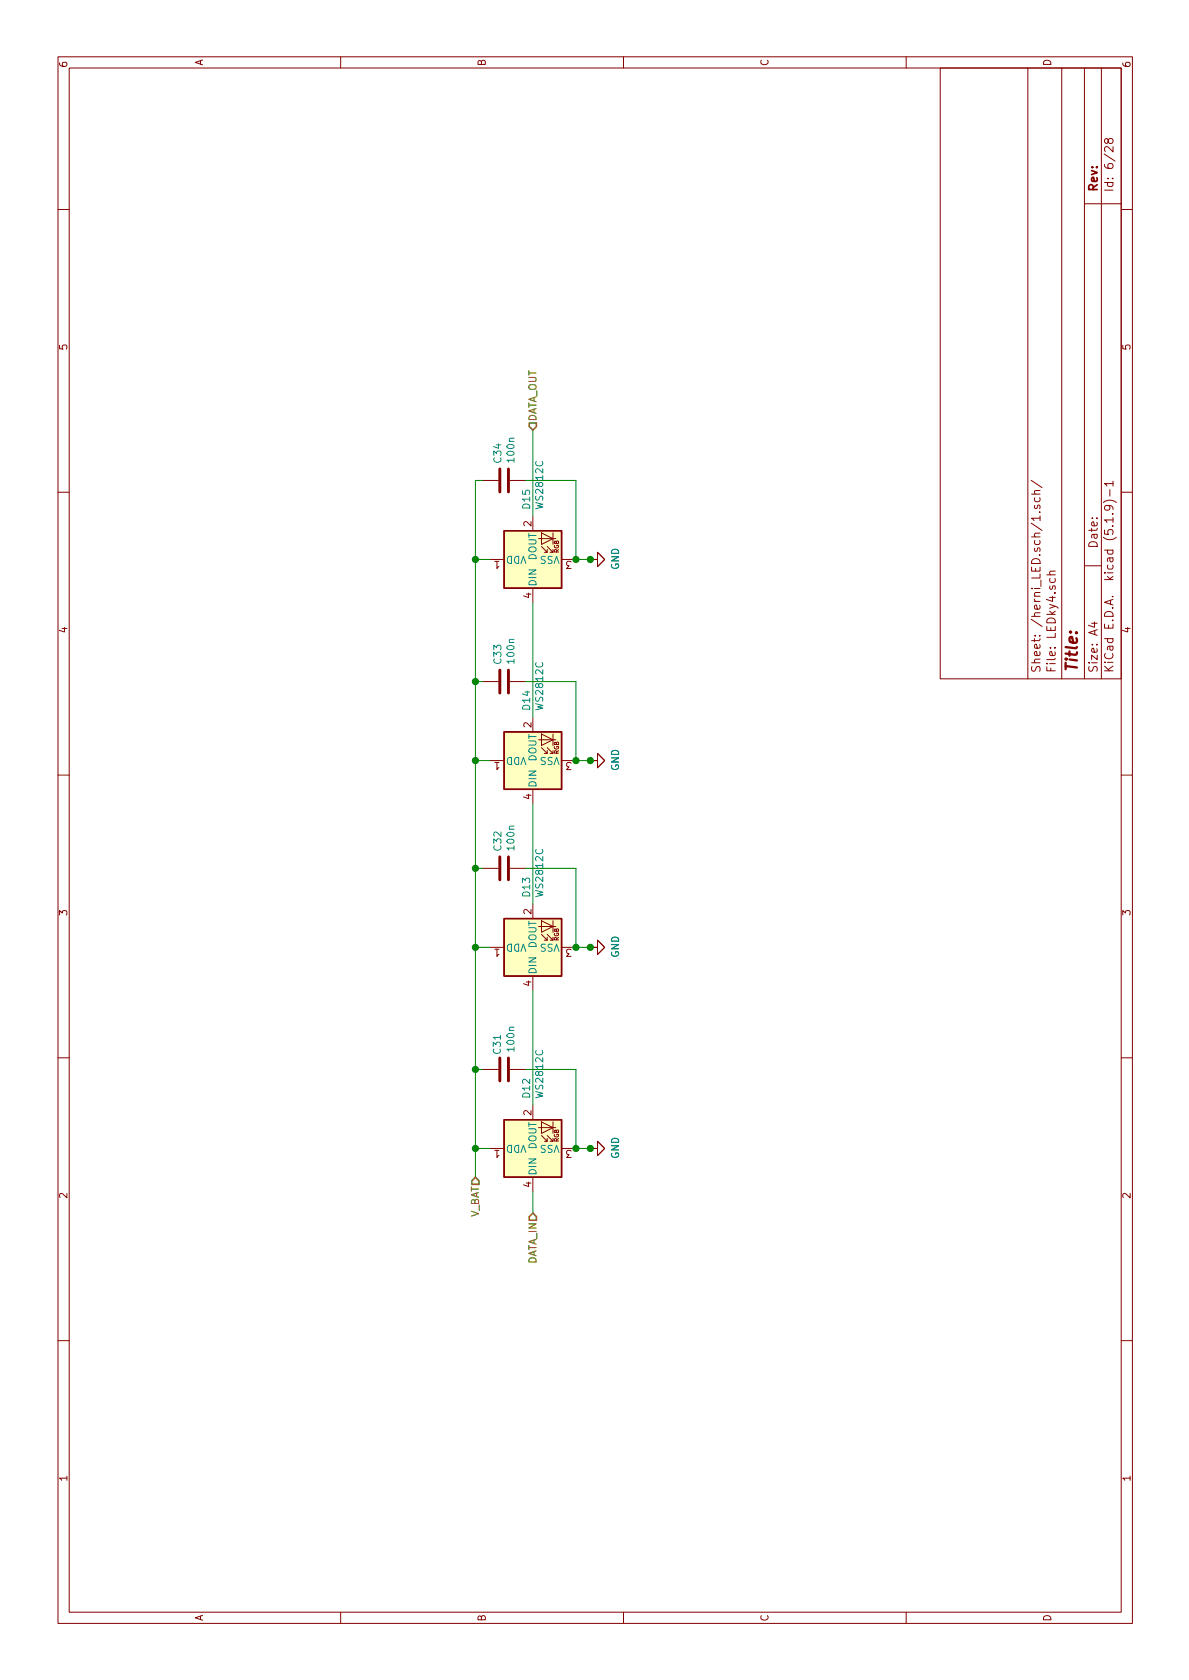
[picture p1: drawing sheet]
<svg xmlns="http://www.w3.org/2000/svg" width="210mm" height="297mm" viewBox="0 0 210 297" stroke-linecap="round" stroke-linejoin="round" font-family="sans-serif">
<g fill="none" stroke="#840000" stroke-width=".18">
<path d="M10.3 10h189.9v277h-189.9zM12.2 12h186.1v273.1h-186.1zM60.2 10v2M110.3 10v2M160.2 10v2M166.3 12h32v108h-32zM181.8 12v108M187.8 12v108M191.8 12v108M194.8 12v108M10.3 37h1.9M191.8 36h6.5"/>
<path d="M196 24.8l.3-.3 .4 .1 .1 .2-.1 .5a.48 .48 0 0 1-.7-.1l-.1-.6-.2-.1-.3 .1a.48 .48 0 0 0 .2 .8l.2-.1 .2-.2M196.8 25.9v1l-1-1-.5 .3v.4l.2 .2M198.3 37h1.9M10.3 87h1.9M85.3 84.9h2.8M86.6 98.9h2.5M90.2 84.9h2.8M94.2 91.3v2.5M95.2 95.2h3.1M95.8 96.6l1 1h-.5M95.8 94.2l2 1-2 1.1zM96.8 96.6l1 1h-.5"/>
<path d="M96.8 97.1v.5M97.8 94.2v2.1M99.3 98.9h2.5M104.4 98.9h1.3v-1.3l1.2 1.3-1.2 1.3v-1.3M182.3 84.9l2 1.3M182.4 87.4h1.5M183 89.4l-.1 .3 .2 .2h.3l.1-.5h.3v.5M183 88l-.1 .4 .3 .3 .6-.1v-.6M183.8 90.6h.1M183.9 86.7l-.9 .1-.1 .3 .2 .3M183.9 91.2v.9M195.1 88.9a1.71 1.71 0 0 1 2.3 0"/>
<path d="M196 89.4h.1a.48 .48 0 0 1 .1 .7l-.2 .1-.6-.1a.48 .48 0 0 1 .1-.7 1.27 1.27 0 0 1 1.2 .2l.1 .5M196.3 86.6v1.1M196.7 90.9h.1M196.8 85.5h-1.5l.5 .4M196.8 85.1v.8M196.8 91.5v.9M198.3 87h1.9M94.2 104v2.5M185.1 101.6h1.5M185.7 102.3l-.1 .4 .3 .3 .6-.1v-.6M186.6 101h-.8a.39 .39 0 0 0-.1 .6M191.8 100h3"/>
<path d="M193 110.2h1M193.5 110v.9l-1-.3M10.3 137h1.9M85.3 120.5h2.8M86.6 134.5h2.5M90.2 120.5h2.8M94.2 126.9v2.5M94.2 139.6v2.5M95.2 130.8h3.1M95.8 132.2l1 1h-.5M95.8 129.8l2 1-2 1zM96.8 132.2l1 1h-.5"/>
<path d="M96.8 132.7v.5M97.8 129.8v2M99.3 134.5h2.5M104.4 134.5h1.3v-1.3l1.2 1.3-1.2 1.2v-1.2M198.3 137h1.9M85.3 153.5h2.8M90.2 153.5h2.8M94.2 159.9v2.5M86.6 167.5h2.5M94.2 172.6v2.5M95.2 163.8h3.1M95.8 165.2l1 1h-.5"/>
<path d="M95.8 162.8l2 1-2 1zM96.8 165.2l1 1h-.5M96.8 165.7v.5M97.8 162.8v2M99.3 167.5h2.5M104.4 167.5h1.3v-1.3l1.2 1.3-1.2 1.3v-1.3M10.3 187h1.9M85.3 189.1h2.8M90.2 189.1h2.8M94.2 195.4v2.6M95.2 199.4h3.1M95.8 198.4l2 1-2 1z"/>
<path d="M97.8 198.4v2M198.3 187h1.9M86.6 203.1h2.5M94.2 208.1v2.6M95.8 200.8l1 1h-.5M96.8 200.8l1 1h-.5M96.8 201.3v.5M99.3 203.1h2.5M104.4 203.1h1.3v-1.3l1.2 1.3-1.2 1.2v-1.2M10.3 237h1.9M198.3 237h1.9M60.2 285.1v1.9"/>
<path d="M110.3 285.1v1.9M160.2 285.1v1.9"/>
</g>
<path d="M88.4 82.9v4.1M89.9 82.9v4.1M88.4 118.5v4M89.9 118.5v4M88.4 151.5v4.1M89.9 151.5v4.1M88.4 187.1v4M89.9 187.1v4" fill="none" stroke="#840000" stroke-width=".51"/>
<g fill="#ffffc2" stroke="#ffffc2" stroke-width=".18">
<path d="M89.1 93.8h10.2v10.2h-10.2z"/>
<path d="M89.1 162.4h10.2v10.2h-10.2z"/>
<path d="M89.1 198h10.2v10.1h-10.2z"/>
<path d="M89.1 129.4h10.2v10.2h-10.2z"/>
</g>
<path d="M89.1 93.8h10.2v10.2h-10.2zM89.1 129.4h10.2v10.2h-10.2zM89.1 162.4h10.2v10.2h-10.2zM89.1 198h10.2v10.1h-10.2z" fill="none" stroke="#840000" stroke-width=".25"/>
<g fill="none" stroke="#008400" stroke-width=".18">
<path d="M94.2 76.1v15.2M84.1 98.9h2.5M85.3 84.9h-1.2v123.2M93 84.9h8.8v14h2.6M94.2 106.5v20.4M84.1 134.5h2.5M84.1 120.5h1.2M93 120.5h8.8v14h2.6M84.1 153.5h1.2M93 153.5h8.8v14h2.6M94.2 142.1v17.8M84.1 167.5h2.5"/>
<path d="M94.2 175.1v20.3M84.1 189.1h1.2M93 189.1h8.8v14h2.6M84.1 203.1h2.5M94.2 210.7v3.8"/>
</g>
<path d="M93.6 74.8h1.3v.6l-.7 .7-.6-.7zM83.4 208.8l.7-.7 .6 .7v.6h-1.3zM93.6 215.1l.6-.6 .7 .6v.7h-1.3z" fill="none" stroke="#848400" stroke-width=".25"/>
<g fill="#008400" stroke="#008400" stroke-width=".25">
<circle cx="104.4" cy="134.5" r=".51"/>
<circle cx="104.4" cy="167.5" r=".51"/>
<circle cx="104.4" cy="98.9" r=".51"/>
<circle cx="104.4" cy="203.1" r=".51"/>
<circle cx="84.1" cy="134.5" r=".51"/>
<circle cx="101.8" cy="203.1" r=".51"/>
<circle cx="84.1" cy="203.1" r=".51"/>
<circle cx="84.1" cy="120.5" r=".51"/>
<circle cx="84.1" cy="153.5" r=".51"/>
<circle cx="84.1" cy="189.1" r=".51"/>
<circle cx="101.8" cy="167.5" r=".51"/>
<circle cx="84.1" cy="98.9" r=".51"/>
<circle cx="84.1" cy="167.5" r=".51"/>
<circle cx="101.8" cy="98.9" r=".51"/>
<circle cx="101.8" cy="134.5" r=".51"/>
</g>
<text font-size="2.8" fill="#840000" x="190.5" y="119" transform="rotate(-90 190.5 119)">Title:</text>
<g font-size="2.1" fill="#840000">
<text x="194.1" y="34" transform="rotate(-90 194.1 34)">Rev:</text>
<text x="196.9" y="34" transform="rotate(-90 196.9 34)">Id: 6/28</text>
<text x="194.1" y="97" transform="rotate(-90 194.1 97)">Date:</text>
<text x="184" y="119" transform="rotate(-90 184 119)">Sheet: /herni_LED.sch/1.sch/</text>
<text x="186.7" y="119" transform="rotate(-90 186.7 119)">File: LEDky4.sch</text>
<text x="194.1" y="119" transform="rotate(-90 194.1 119)">Size: A4</text>
<text x="196.9" y="119" transform="rotate(-90 196.9 119)">KiCad E.D.A. kicad (5.1.9)-1</text>
</g>
<g font-size="1.8" fill="#840000">
<text x="35.9" y="11.7" transform="rotate(-90 35.9 11.7)">A</text>
<text x="85.9" y="11.7" transform="rotate(-90 85.9 11.7)">B</text>
<text x="135.9" y="11.7" transform="rotate(-90 135.9 11.7)">C</text>
<text x="185.9" y="11.7" transform="rotate(-90 185.9 11.7)">D</text>
<text x="11.9" y="12.1" transform="rotate(-90 11.9 12.1)">6</text>
<text x="199.9" y="12.1" transform="rotate(-90 199.9 12.1)">6</text>
<text x="11.9" y="62" transform="rotate(-90 11.9 62)">5</text>
<text x="199.9" y="62" transform="rotate(-90 199.9 62)">5</text>
<text x="94" y="93.1" transform="rotate(-90 94 93.1)">2</text>
<text x="88.4" y="99.2" transform="rotate(180 88.4 99.2)">1</text>
<text x="101.1" y="99.2" transform="rotate(180 101.1 99.2)">3</text>
<text x="94" y="105.8" transform="rotate(-90 94 105.8)">4</text>
<text x="11.9" y="112.1" transform="rotate(-90 11.9 112.1)">4</text>
<text x="199.9" y="112.1" transform="rotate(-90 199.9 112.1)">4</text>
<text x="94" y="128.6" transform="rotate(-90 94 128.6)">2</text>
<text x="88.4" y="134.7" transform="rotate(180 88.4 134.7)">1</text>
<text x="101.1" y="134.7" transform="rotate(180 101.1 134.7)">3</text>
<text x="94" y="141.3" transform="rotate(-90 94 141.3)">4</text>
<text x="94" y="161.6" transform="rotate(-90 94 161.6)">2</text>
<text x="11.9" y="162" transform="rotate(-90 11.9 162)">3</text>
<text x="88.4" y="167.8" transform="rotate(180 88.4 167.8)">1</text>
<text x="101.1" y="167.8" transform="rotate(180 101.1 167.8)">3</text>
<text x="199.9" y="162" transform="rotate(-90 199.9 162)">3</text>
<text x="94" y="174.3" transform="rotate(-90 94 174.3)">4</text>
<text x="94" y="197.2" transform="rotate(-90 94 197.2)">2</text>
<text x="88.4" y="203.3" transform="rotate(180 88.4 203.3)">1</text>
<text x="101.1" y="203.3" transform="rotate(180 101.1 203.3)">3</text>
<text x="94" y="209.9" transform="rotate(-90 94 209.9)">4</text>
<text x="11.9" y="212.1" transform="rotate(-90 11.9 212.1)">2</text>
<text x="199.9" y="212.1" transform="rotate(-90 199.9 212.1)">2</text>
<text x="11.9" y="262" transform="rotate(-90 11.9 262)">1</text>
<text x="199.9" y="262" transform="rotate(-90 199.9 262)">1</text>
<text x="35.9" y="286.7" transform="rotate(-90 35.9 286.7)">A</text>
<text x="85.9" y="286.7" transform="rotate(-90 85.9 286.7)">B</text>
<text x="135.9" y="286.7" transform="rotate(-90 135.9 286.7)">C</text>
<text x="185.9" y="286.7" transform="rotate(-90 185.9 286.7)">D</text>
</g>
<g font-size="1.8" fill="#848400">
<text x="94.9" y="74.5" transform="rotate(-90 94.9 74.5)">DATA_OUT</text>
<text x="84.7" y="215.5" transform="rotate(-90 84.7 215.5)">V_BAT</text>
<text x="94.9" y="223.7" transform="rotate(-90 94.9 223.7)">DATA_IN</text>
</g>
<g font-size="1.8" fill="#008484">
<text x="88.7" y="81.7" transform="rotate(-90 88.7 81.7)">C34</text>
<text x="91" y="81.6" transform="rotate(-90 91 81.6)">100n</text>
<text x="93.7" y="89.9" transform="rotate(-90 93.7 89.9)">D15</text>
<text x="96.1" y="89.7" transform="rotate(-90 96.1 89.7)">WS2812C</text>
<text x="93.1" y="98.3" transform="rotate(180 93.1 98.3)">VDD</text>
<text x="94.9" y="99.1" transform="rotate(-90 94.9 99.1)">DOUT</text>
<text x="99.1" y="98.3" transform="rotate(180 99.1 98.3)">VSS</text>
<text x="109.5" y="100.7" transform="rotate(-90 109.5 100.7)">GND</text>
<text x="94.9" y="103.7" transform="rotate(-90 94.9 103.7)">DIN</text>
<text x="88.7" y="117.3" transform="rotate(-90 88.7 117.3)">C33</text>
<text x="91" y="117.1" transform="rotate(-90 91 117.1)">100n</text>
<text x="93.7" y="125.5" transform="rotate(-90 93.7 125.5)">D14</text>
<text x="96.1" y="125.3" transform="rotate(-90 96.1 125.3)">WS2812C</text>
<text x="93.1" y="133.8" transform="rotate(180 93.1 133.8)">VDD</text>
<text x="94.9" y="134.7" transform="rotate(-90 94.9 134.7)">DOUT</text>
<text x="99.1" y="133.8" transform="rotate(180 99.1 133.8)">VSS</text>
<text x="109.5" y="136.3" transform="rotate(-90 109.5 136.3)">GND</text>
<text x="94.9" y="139.3" transform="rotate(-90 94.9 139.3)">DIN</text>
<text x="88.7" y="150.3" transform="rotate(-90 88.7 150.3)">C32</text>
<text x="91" y="150.2" transform="rotate(-90 91 150.2)">100n</text>
<text x="93.7" y="158.5" transform="rotate(-90 93.7 158.5)">D13</text>
<text x="96.1" y="158.3" transform="rotate(-90 96.1 158.3)">WS2812C</text>
<text x="93.1" y="166.9" transform="rotate(180 93.1 166.9)">VDD</text>
<text x="94.9" y="167.7" transform="rotate(-90 94.9 167.7)">DOUT</text>
<text x="99.1" y="166.9" transform="rotate(180 99.1 166.9)">VSS</text>
<text x="94.9" y="172.3" transform="rotate(-90 94.9 172.3)">DIN</text>
<text x="109.5" y="169.3" transform="rotate(-90 109.5 169.3)">GND</text>
<text x="91" y="185.7" transform="rotate(-90 91 185.7)">100n</text>
<text x="88.6" y="186.3" transform="rotate(-90 88.6 186.3)">C31</text>
<text x="93.7" y="194" transform="rotate(-90 93.7 194)">D12</text>
<text x="96.1" y="193.9" transform="rotate(-90 96.1 193.9)">WS2812C</text>
<text x="93.1" y="202.4" transform="rotate(180 93.1 202.4)">VDD</text>
<text x="94.9" y="203.2" transform="rotate(-90 94.9 203.2)">DOUT</text>
<text x="99.1" y="202.4" transform="rotate(180 99.1 202.4)">VSS</text>
<text x="94.9" y="207.9" transform="rotate(-90 94.9 207.9)">DIN</text>
<text x="109.5" y="204.9" transform="rotate(-90 109.5 204.9)">GND</text>
</g>
<g font-size="1.1" fill="#840000">
<text x="98.8" y="97.8" transform="rotate(-90 98.8 97.8)">RGB</text>
<text x="98.8" y="133.4" transform="rotate(-90 98.8 133.4)">RGB</text>
<text x="98.8" y="166.4" transform="rotate(-90 98.8 166.4)">RGB</text>
<text x="98.8" y="201.9" transform="rotate(-90 98.8 201.9)">RGB</text>
</g>
</svg>
